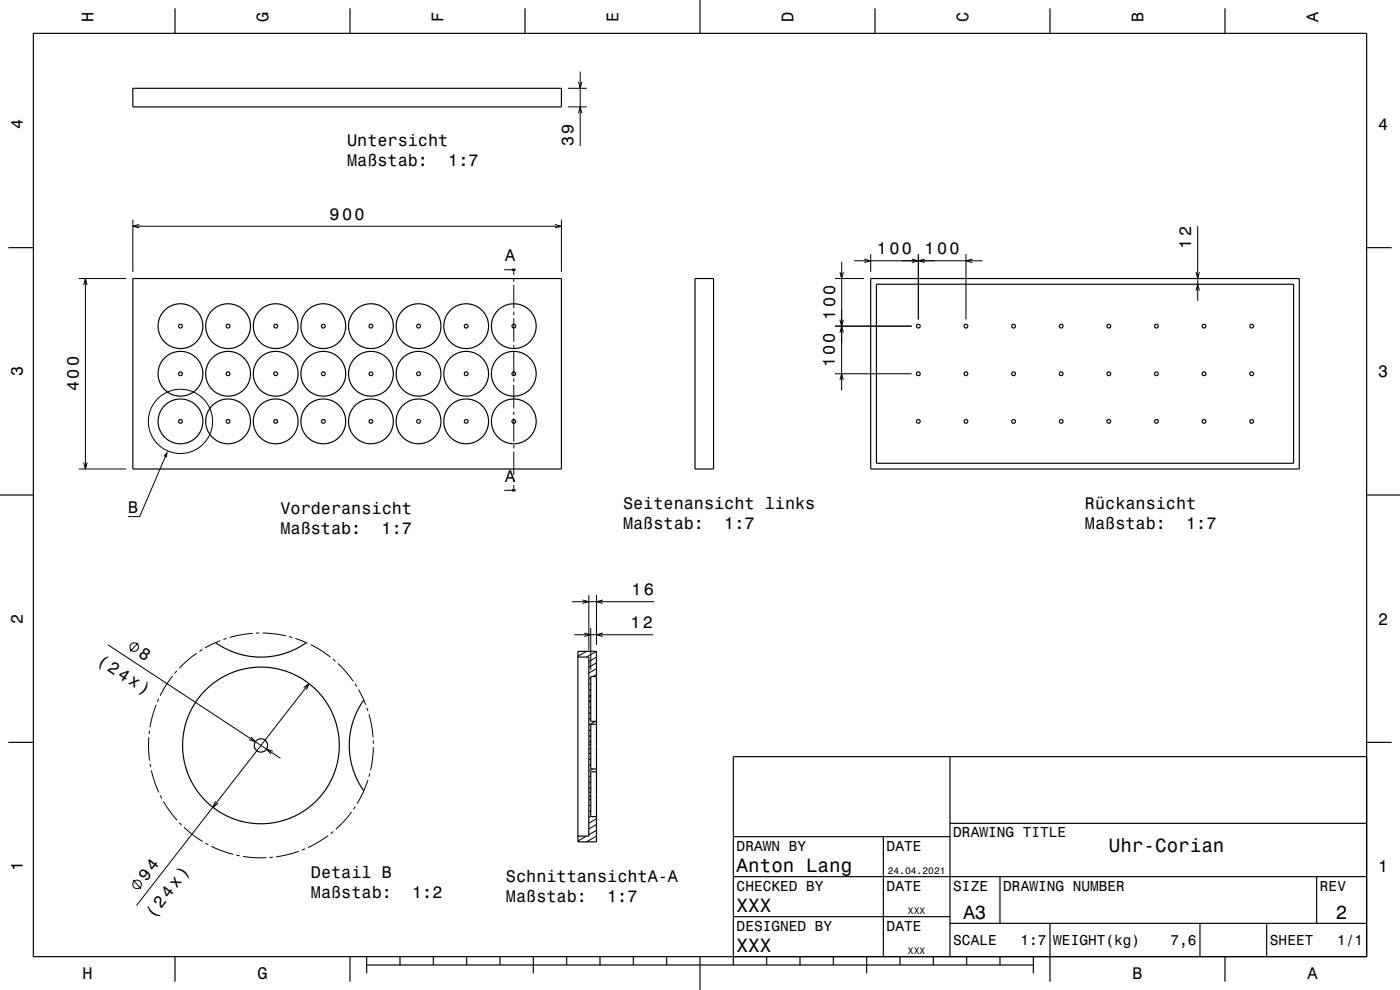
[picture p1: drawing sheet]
<svg xmlns="http://www.w3.org/2000/svg" width="420mm" height="297mm" viewBox="0 0 420 297" stroke-linecap="round" stroke-linejoin="round" font-family="sans-serif">
<g fill="none" stroke="#000" stroke-width=".3">
<path d="M170.4 32.1h5.7M170.4 26.5h5.7M173.6 24.6l.5 1.9 .5-1.9M173.6 34l.5-1.9 .5 1.9M174.1 21.5v22.3M39.9 65.9v15.7M39.9 67.9h128.5M41.8 67.3l-1.9 .6 1.9 .5M166.5 67.3l1.9 .6-1.9 .5M168.4 65.9v15.7M252.5 78.6v38.5M256.2 78.2h38.6"/>
<path d="M259.3 77.7l1.9 .5-1.9 .6M261.2 76.2v5.4M273.6 77.7l1.9 .5-1.9 .6M275.5 76.2v19.6M277.4 77.7l-1.9 .5 1.9 .6M289.8 76.2v19.6M291.7 77.7l-1.9 .5 1.9 .6M359.3 67.8v22.5M23.6 83.6h14.3M25.1 85.5l.5-1.9 .5 1.9M25.6 83.6v57.1M151.3 80.9h2.4"/>
<path d="M154.1 81.3v1.2M154.1 83.5v1M154.1 85.5v7M154.1 93.5v1M154.1 95.5v7M250.5 97.8h23M250.5 83.6h8.7M252 95.9l.5 1.9 .5-1.9M252 99.8l.5-2 .5 2M252 81.6l.5 2 .5-2M358.8 87.2l.5-1.9 .5 1.9M358.8 81.6l.5 2 .5-2"/>
<path d="M154.1 103.5v1M154.1 105.5v7M154.1 113.5v1M154.1 115.5v7M250.5 112.1h23M252 114.1l.5-2 .5 2M25.1 138.8l.5 1.9 .5-1.9M49.6 137l-7.7 18h-3.5M154.1 123.5v1M154.1 125.5v7M154.1 133.5v1M154.1 135.5v7"/>
<path d="M23.6 140.7h14.3M151.3 147.1h2.4M154.1 143.5v1M154.1 145.5v1.2M174.7 180l2 .5-2 .5M176.7 178.5v16.6M178.9 178.5v14.9M180.9 180l-2 .5 2 .5M32.4 193.4l51.7 34.1M41.5 192.9l-2.5 2.5M59 196l-2.8 2.1-2.5 2.4M60.7 194.9l-.9 .5"/>
<path d="M66.1 192.2l-4.6 2.2M68 191.5l-1 .3M75.8 190l-3.7 .5-3.2 .7M77.8 189.9h-1M78.8 189.9l3.2 .2 3.7 .6M86.7 191l1 .2M88.6 191.5l3.7 1.5M93.2 193.4l2.8 1.6 3.1 2.1M99.9 197.7l.7 .7M101.4 199.1l2.4 2.5 2.2 2.8M171.7 180.5h24.5M172.2 190.4h23.7"/>
<path d="M175.3 189.9l1.9 .5-1.9 .5M175.9 195.4l-2.5 1.5M177.2 188.4v12.6M178.9 198.9l-2.2 1.3M178.9 197.1l-2.2 1.4M178.9 195.4l-2.9 1.7M180.9 189.9l-2 .5 2 .5M44.9 219.2l-.2 1M46.8 211.5l-1 3-.8 3.7M47.6 209.6l-.4 .9M51.8 202.8l-2.2 3.1-1.6 2.8M53 201.3l-.6 .7"/>
<path d="M91.1 206.3l1.6-1.2-.8 1.8M92.7 205.1l-51.7 66.6M106.5 205.2l.5 .8M107.6 206.9l2.1 4.5M110.1 212.4l.3 .9M110.7 214.3l.8 3.4 .4 3.5M177.2 210.3l-.5 .3M177.2 218.9l-.5 .3M177.2 215.4l-.5 .4M177.2 213.7l-.5 .3M177.2 212l-.5 .3M177.2 208.5l-.5 .4"/>
<path d="M177.2 206.8l-.5 .3M177.2 205.1l-.5 .3M177.2 203.3l-.5 .4M178.6 216.4l-1.9 1.1M178.9 202.3l-1.1 .7M178.9 200.6l-2.2 1.3M44.7 221.2l-.1 3.5 .3 3.5M45 229.2l.2 .9M45.4 231.1l1 3.4 1.3 3.2M48.1 238.6l.4 .9M75.3 221l1.3 1.5-1.9-.6M81.9 225.4l-1.9-.7 1.3 1.5"/>
<path d="M110.4 234l-1.4 3.6-1.9 3.5M110.9 232.1l-.2 .9M112 222.2v1M112 224.2l-.2 3.4-.6 3.5M177.2 222.4l-.5 .3M177.2 220.6l-.5 .4M177.2 239.7l-.5 .3M177.2 236.2l-.5 .4M177.2 234.5l-.5 .3M177.2 232.8l-.5 .3M177.2 229.3l-.5 .3M177.2 227.6l-.5 .3"/>
<path d="M177.2 225.8l-.5 .4M177.8 230.7l-1.1 .7M49 240.4l1.9 2.9 2.2 2.8M53.8 246.8l.7 .7M55.2 248.2l2.7 2.3 2.9 1.9M61.6 253l.9 .4M63.4 253.9l3.2 1.4 3.4 1M64.6 240.3l-.7 1.9 1.6-1.2M70.9 256.5l1 .2M72.9 256.9l3.7 .4h3.3M81.9 257.2l-1 .1M89.6 255.4l-3.3 1-3.5 .6"/>
<path d="M91.5 254.7l-.9 .3M98.4 250.7l-2.9 1.9-3.1 1.7M100 249.4l-.8 .7M105.4 243.6l-2.2 2.7-2.5 2.5M106.6 242l-.6 .8M175.9 250.8l-2.5 1.5M177.2 244.9l-.5 .3M177.2 243.2l-.5 .3M177.2 241.4l-.5 .4M178.9 250.8l-2.9 1.8M178.9 249.1l-2.2 1.3M178.9 247.4l-2.2 1.3"/>
<path d="M178.9 245.6l-2.2 1.4M40 264l2.3 2.7"/>
<circle cx="54.1" cy="126.4" r="9.6"/>
<circle cx="40.3" cy="194.1" r="1.28"/>
<circle cx="41.1" cy="265.3" r="1.28"/>
</g>
<g fill="none" stroke="#000" stroke-width=".35">
<path d="M10 10h400v277h-400zM52.5 2.5v7.5M105 2.5v7.5M157.5 2.5v7.5M210 0v10M262.5 2.5v7.5M315 2.5v7.5M367.5 2.5v7.5M39.9 26.5h128.5v5.6h-128.5zM2.5 74.3h7.5M410 74.3h7.5M39.9 83.6h128.5v57.1h-128.5z"/>
<path d="M208.5 83.6h5.6v57.1h-5.6zM261.2 83.6h128.6v57.1h-128.6zM262.9 85.3h125.2v53.7h-125.2zM0 148.5h10M410 148.5h10M64.7 192.8l3 1.8 3.4 1.4 3.7 .9 3.5 .2 3.7-.3 3.4-.8 3.5-1.4 3-1.8M173.4 195.4h5.5v57.2h-5.5zM173.4 197.1h3.3v53.7h-3.3M109.1 210l-1.8 3-1.4 3.5-.8 3.1-.3 3.8 .2 3.7 .9 3.6 1.3 3.3 1.9 3.3M176.7 209.1h.5M176.7 210.3h.5M178.9 203h-1.7v13.4h1.7"/>
<path d="M178.9 217.3h-1.7v13.4h1.7M2.5 222.7h7.5M176.7 237.7h.5M176.7 224.6h.5M176.7 238.8h.5M176.7 223.4h.5M178.9 231.5h-1.7v13.5h1.7M285 227v60M410 222.7h7.5M410 227h-190v62.5M220 251h65M265 251v36"/>
<path d="M285 247h125M220 275h65M220 263h190M285 277h125M300 263v14M315 277v17.5M360 277v10M380 277v10M395 263v14M52.5 287v7.5M105 287v7.5M110 289.5h200"/>
<path d="M110 287v5M120 287v2.5M130 287v2.5M140 287v2.5M150 287v2.5M160 287v5M170 287v2.5M180 287v2.5M190 287v2.5M200 287v2.5M210 287v10M230 287v2.5"/>
<path d="M240 287v2.5M250 287v2.5M260 287v5M270 287v2.5M280 287v2.5M290 287v2.5M300 287v2.5M310 287v5M367.5 287v7.5"/>
<circle cx="54.1" cy="97.8" r="6.7"/>
<circle cx="54.1" cy="97.8" r=".57"/>
<circle cx="68.4" cy="97.8" r="6.7"/>
<circle cx="68.4" cy="97.8" r=".57"/>
<circle cx="82.7" cy="97.8" r="6.7"/>
<circle cx="82.7" cy="97.8" r=".57"/>
<circle cx="97" cy="97.8" r="6.7"/>
<circle cx="97" cy="97.8" r=".57"/>
<circle cx="111.3" cy="97.8" r="6.7"/>
<circle cx="111.3" cy="97.8" r=".57"/>
<circle cx="125.6" cy="97.8" r="6.7"/>
<circle cx="125.6" cy="97.8" r=".57"/>
<circle cx="139.9" cy="97.8" r="6.7"/>
<circle cx="139.9" cy="97.8" r=".57"/>
<circle cx="154.1" cy="97.8" r="6.7"/>
<circle cx="154.1" cy="97.8" r=".57"/>
<circle cx="275.5" cy="97.8" r=".57"/>
<circle cx="289.8" cy="97.8" r=".57"/>
<circle cx="304.1" cy="97.8" r=".57"/>
<circle cx="318.4" cy="97.8" r=".57"/>
<circle cx="332.6" cy="97.8" r=".57"/>
<circle cx="346.9" cy="97.8" r=".57"/>
<circle cx="361.2" cy="97.8" r=".57"/>
<circle cx="375.5" cy="97.8" r=".57"/>
<circle cx="54.1" cy="112.1" r="6.7"/>
<circle cx="54.1" cy="112.1" r=".57"/>
<circle cx="68.4" cy="112.1" r="6.7"/>
<circle cx="68.4" cy="112.1" r=".57"/>
<circle cx="82.7" cy="112.1" r="6.7"/>
<circle cx="82.7" cy="112.1" r=".57"/>
<circle cx="97" cy="112.1" r="6.7"/>
<circle cx="97" cy="112.1" r=".57"/>
<circle cx="111.3" cy="112.1" r="6.7"/>
<circle cx="111.3" cy="112.1" r=".57"/>
<circle cx="125.6" cy="112.1" r="6.7"/>
<circle cx="125.6" cy="112.1" r=".57"/>
<circle cx="139.9" cy="112.1" r="6.7"/>
<circle cx="139.9" cy="112.1" r=".57"/>
<circle cx="154.1" cy="112.1" r="6.7"/>
<circle cx="154.1" cy="112.1" r=".57"/>
<circle cx="275.5" cy="112.1" r=".57"/>
<circle cx="289.8" cy="112.1" r=".57"/>
<circle cx="304.1" cy="112.1" r=".57"/>
<circle cx="318.4" cy="112.1" r=".57"/>
<circle cx="332.6" cy="112.1" r=".57"/>
<circle cx="346.9" cy="112.1" r=".57"/>
<circle cx="361.2" cy="112.1" r=".57"/>
<circle cx="375.5" cy="112.1" r=".57"/>
<circle cx="54.1" cy="126.4" r="6.7"/>
<circle cx="54.1" cy="126.4" r=".57"/>
<circle cx="68.4" cy="126.4" r="6.7"/>
<circle cx="68.4" cy="126.4" r=".57"/>
<circle cx="82.7" cy="126.4" r="6.7"/>
<circle cx="82.7" cy="126.4" r=".57"/>
<circle cx="97" cy="126.4" r="6.7"/>
<circle cx="97" cy="126.4" r=".57"/>
<circle cx="111.3" cy="126.4" r="6.7"/>
<circle cx="111.3" cy="126.4" r=".57"/>
<circle cx="125.6" cy="126.4" r="6.7"/>
<circle cx="125.6" cy="126.4" r=".57"/>
<circle cx="139.9" cy="126.4" r="6.7"/>
<circle cx="139.9" cy="126.4" r=".57"/>
<circle cx="154.1" cy="126.4" r="6.7"/>
<circle cx="154.1" cy="126.4" r=".57"/>
<circle cx="275.5" cy="126.4" r=".57"/>
<circle cx="289.8" cy="126.4" r=".57"/>
<circle cx="304.1" cy="126.4" r=".57"/>
<circle cx="318.4" cy="126.4" r=".57"/>
<circle cx="332.6" cy="126.4" r=".57"/>
<circle cx="346.9" cy="126.4" r=".57"/>
<circle cx="361.2" cy="126.4" r=".57"/>
<circle cx="375.5" cy="126.4" r=".57"/>
<circle cx="78.3" cy="223.6" r="23.5"/>
<circle cx="78.3" cy="223.6" r="2"/>
</g>
<path d="M154.1 80.6v.7M154.1 146.7v.8" fill="none" stroke="#000" stroke-width="1" stroke-linecap="butt"/>
<g fill="#000">
<path d="M153.7 80.8l.4 .1-.4 .1z" fill-rule="evenodd"/>
<path d="M50.3 135.3l-.2 2-1-.5z" fill-rule="evenodd"/>
<path d="M153.7 147l.4 .1-.4 .1z" fill-rule="evenodd"/>
</g>
<g font-size="5.8">
<text x="332.7" y="255.6">Uhr-Corian</text>
<text x="221" y="261.6">Anton Lang</text>
<text x="221" y="273.6">XXX</text>
<text x="289" y="275.6">A3</text>
<text x="400.8" y="275.6">2</text>
<text x="221" y="285.6">XXX</text>
</g>
<g font-size="5.1">
<text x="41.2" y="196.8" transform="rotate(33 41.2 196.8)">8</text>
<text x="28.8" y="198.9" transform="rotate(33 28.8 198.9)">(24x)</text>
</g>
<g font-size="5">
<text x="28.1" y="6.5" transform="rotate(-90 28.1 6.5)">H</text>
<text x="80.6" y="6.5" transform="rotate(-90 80.6 6.5)">G</text>
<text x="133.1" y="6.5" transform="rotate(-90 133.1 6.5)">F</text>
<text x="185.6" y="6.5" transform="rotate(-90 185.6 6.5)">E</text>
<text x="238.1" y="6.5" transform="rotate(-90 238.1 6.5)">D</text>
<text x="290.6" y="6.5" transform="rotate(-90 290.6 6.5)">C</text>
<text x="343.1" y="6.5" transform="rotate(-90 343.1 6.5)">B</text>
<text x="395.6" y="6.5" transform="rotate(-90 395.6 6.5)">A</text>
<text x="6.8" y="38.7" transform="rotate(-90 6.8 38.7)">4</text>
<text x="413.5" y="39">4</text>
<text x="104.1" y="43.8">Untersicht</text>
<text x="172.1" y="43.8" transform="rotate(-90 172.1 43.8)">39</text>
<text x="104.1" y="49.8">Maßstab:</text>
<text x="134.5" y="49.8">1:7</text>
<text x="98.9" y="65.9">900</text>
<text x="263.1" y="76.2">100</text>
<text x="277.4" y="76.2">100</text>
<text x="357.3" y="74.6" transform="rotate(-90 357.3 74.6)">12</text>
<text x="151.5" y="78.3">A</text>
<text x="250.5" y="96" transform="rotate(-90 250.5 96)">100</text>
<text x="6.8" y="112.9" transform="rotate(-90 6.8 112.9)">3</text>
<text x="250.5" y="110.2" transform="rotate(-90 250.5 110.2)">100</text>
<text x="413.5" y="113.2">3</text>
<text x="23.6" y="117.4" transform="rotate(-90 23.6 117.4)">400</text>
<text x="151.5" y="144.5">A</text>
<text x="38.4" y="153.8">B</text>
<text x="84.1" y="154.1">Vorderansicht</text>
<text x="186.9" y="152.7">Seitenansicht links</text>
<text x="325.5" y="152.6">Rückansicht</text>
<text x="84.1" y="160.2">Maßstab:</text>
<text x="114.5" y="160.2">1:7</text>
<text x="186.9" y="158.7">Maßstab:</text>
<text x="217.3" y="158.7">1:7</text>
<text x="325.5" y="158.6">Maßstab:</text>
<text x="355.9" y="158.6">1:7</text>
<text x="189.5" y="178.5">16</text>
<text x="6.8" y="187.1" transform="rotate(-90 6.8 187.1)">2</text>
<text x="189.1" y="188.4">12</text>
<text x="413.5" y="187.4">2</text>
<text x="6.8" y="261.3" transform="rotate(-90 6.8 261.3)">1</text>
<text x="93.3" y="263.5">Detail B</text>
<text x="413.5" y="261.6">1</text>
<text x="43.9" y="264.6" transform="rotate(-52 43.9 264.6)">94</text>
<text x="93.3" y="269.5">Maßstab:</text>
<text x="123.6" y="269.5">1:2</text>
<text x="151.8" y="264.5">SchnittansichtA-A</text>
<text x="46.1" y="275.6" transform="rotate(-52 46.1 275.6)">(24x)</text>
<text x="151.8" y="270.6">Maßstab:</text>
<text x="182.2" y="270.6">1:7</text>
<text x="24.7" y="293.8">H</text>
<text x="77.2" y="293.8">G</text>
<text x="339.7" y="293.8">B</text>
<text x="392.2" y="293.8">A</text>
</g>
<g font-size="4.3">
<text x="286" y="251.2">DRAWING TITLE</text>
<text x="221" y="255.2">DRAWN BY</text>
<text x="266" y="255.2">DATE</text>
<text x="221" y="267.2">CHECKED BY</text>
<text x="266" y="267.2">DATE</text>
<text x="286" y="267.2">SIZE</text>
<text x="301" y="267.2">DRAWING NUMBER</text>
<text x="396" y="267.2">REV</text>
<text x="221" y="279.2">DESIGNED BY</text>
<text x="266" y="279.2">DATE</text>
<text x="286" y="283.6">SCALE</text>
<text x="306.2" y="283.6">1:7</text>
<text x="316" y="283.6">WEIGHT(kg)</text>
<text x="351.2" y="283.6">7,6</text>
<text x="381" y="283.6">SHEET</text>
<text x="401.2" y="283.6">1/1</text>
</g>
<g font-size="2.9">
<text x="266.3" y="262.3">24.04.2021</text>
<text x="272.4" y="274.3">XXX</text>
<text x="272.4" y="286.3">XXX</text>
</g>
</svg>
